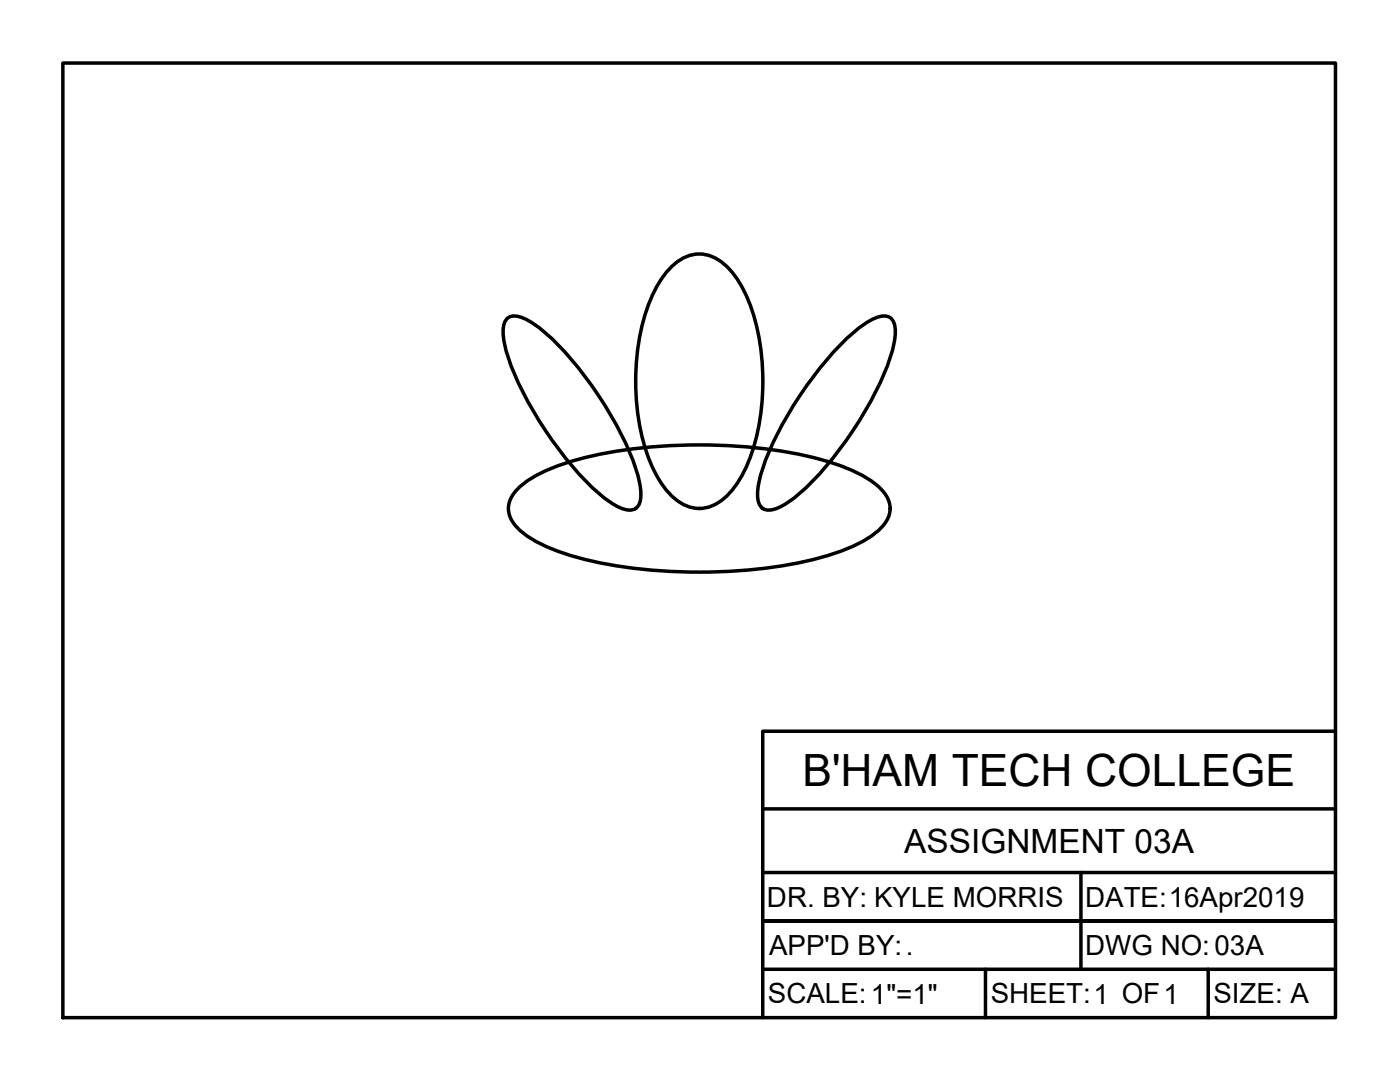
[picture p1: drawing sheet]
<svg xmlns="http://www.w3.org/2000/svg" width="279mm" height="216mm" viewBox="0 0 279 216" stroke-linecap="round" stroke-linejoin="round" font-family="sans-serif">
<!-- layer: TitleBox -->
<path d="M12.5 12.6h254v190.5h-254zM266.5 145.9h-114.3v57.2M152.2 161.4h114.3M152.2 174.1h114.3M215.7 174.1v19.3M152.2 193.4h114.3M196.7 193.4v9.7M215.7 183.8h50.8h-50.8M215.7 183.8h-63.5h63.5M241.1 193.4v9.7" fill="none" stroke="#000" stroke-width=".7"/>
<!-- layer: Object -->
<path d="M134.1 53.1a7.3 7.3 0 0 1 10.9 0 24.7 24.7 0 0 1 6 12.1 47.1 47.1 0 0 1-1.7 27.2 16.7 16.7 0 0 1-6.4 8.2 7.2 7.2 0 0 1-8.8-1.6 24.7 24.7 0 0 1-6-12 47.1 47.1 0 0 1 1.8-27.3 20.1 20.1 0 0 1 4.2-6.6zM101 63.8a2.27 2.27 0 0 1 2.6-.6 17.6 17.6 0 0 1 6.5 4.4 72.6 72.6 0 0 1 16.8 25.8 12.1 12.1 0 0 1 .8 7 2.14 2.14 0 0 1-3 1.3 17.6 17.6 0 0 1-6.5-4.5 72.6 72.6 0 0 1-16.8-25.8 12.1 12.1 0 0 1-.7-6.9zM167.7 68.9a21.6 21.6 0 0 1 7.8-5.7 2.24 2.24 0 0 1 3.1 2.1 17.6 17.6 0 0 1-1.5 7.7 72.6 72.6 0 0 1-17.4 25.4 12.1 12.1 0 0 1-6.1 3.4 2.14 2.14 0 0 1-2.4-2.2 17.6 17.6 0 0 1 1.6-7.8 74.6 74.6 0 0 1 14.9-22.9zM103.2 97.6a23.8 23.8 0 0 1 10.4-5.4 100.6 100.6 0 0 1 40.1-2.5 55.7 55.7 0 0 1 18.7 5.4 9.5 9.5 0 0 1 5.1 5.4 5.8 5.8 0 0 1-2.6 5.7 34.6 34.6 0 0 1-13.8 5.7 104.2 104.2 0 0 1-45.4-.5 32.4 32.4 0 0 1-11.5-5.2 5.8 5.8 0 0 1-2.6-5.7l.3-1z" fill="none" stroke="#000" stroke-width=".7"/>
<text font-size="8.9" x="160.1" y="156.9">B'HAM TECH COLLEGE</text>
<text font-size="6.7" x="180.5" y="170.1">ASSIGNMENT 03A</text>
<g font-size="5.5">
<text x="153.1" y="181">DR. BY: KYLE MORRIS</text>
<text x="216.6" y="181">DATE:16Apr2019</text>
<text x="153.5" y="190.6">APP'D BY:.</text>
<text x="216.6" y="190.5">DWG NO:03A</text>
<text x="153.3" y="200.2">SCALE:1&quot;=1&quot;</text>
<text x="197.7" y="200.2">SHEET:1 OF1</text>
<text x="242.2" y="200.2">SIZE: A</text>
</g>
</svg>
